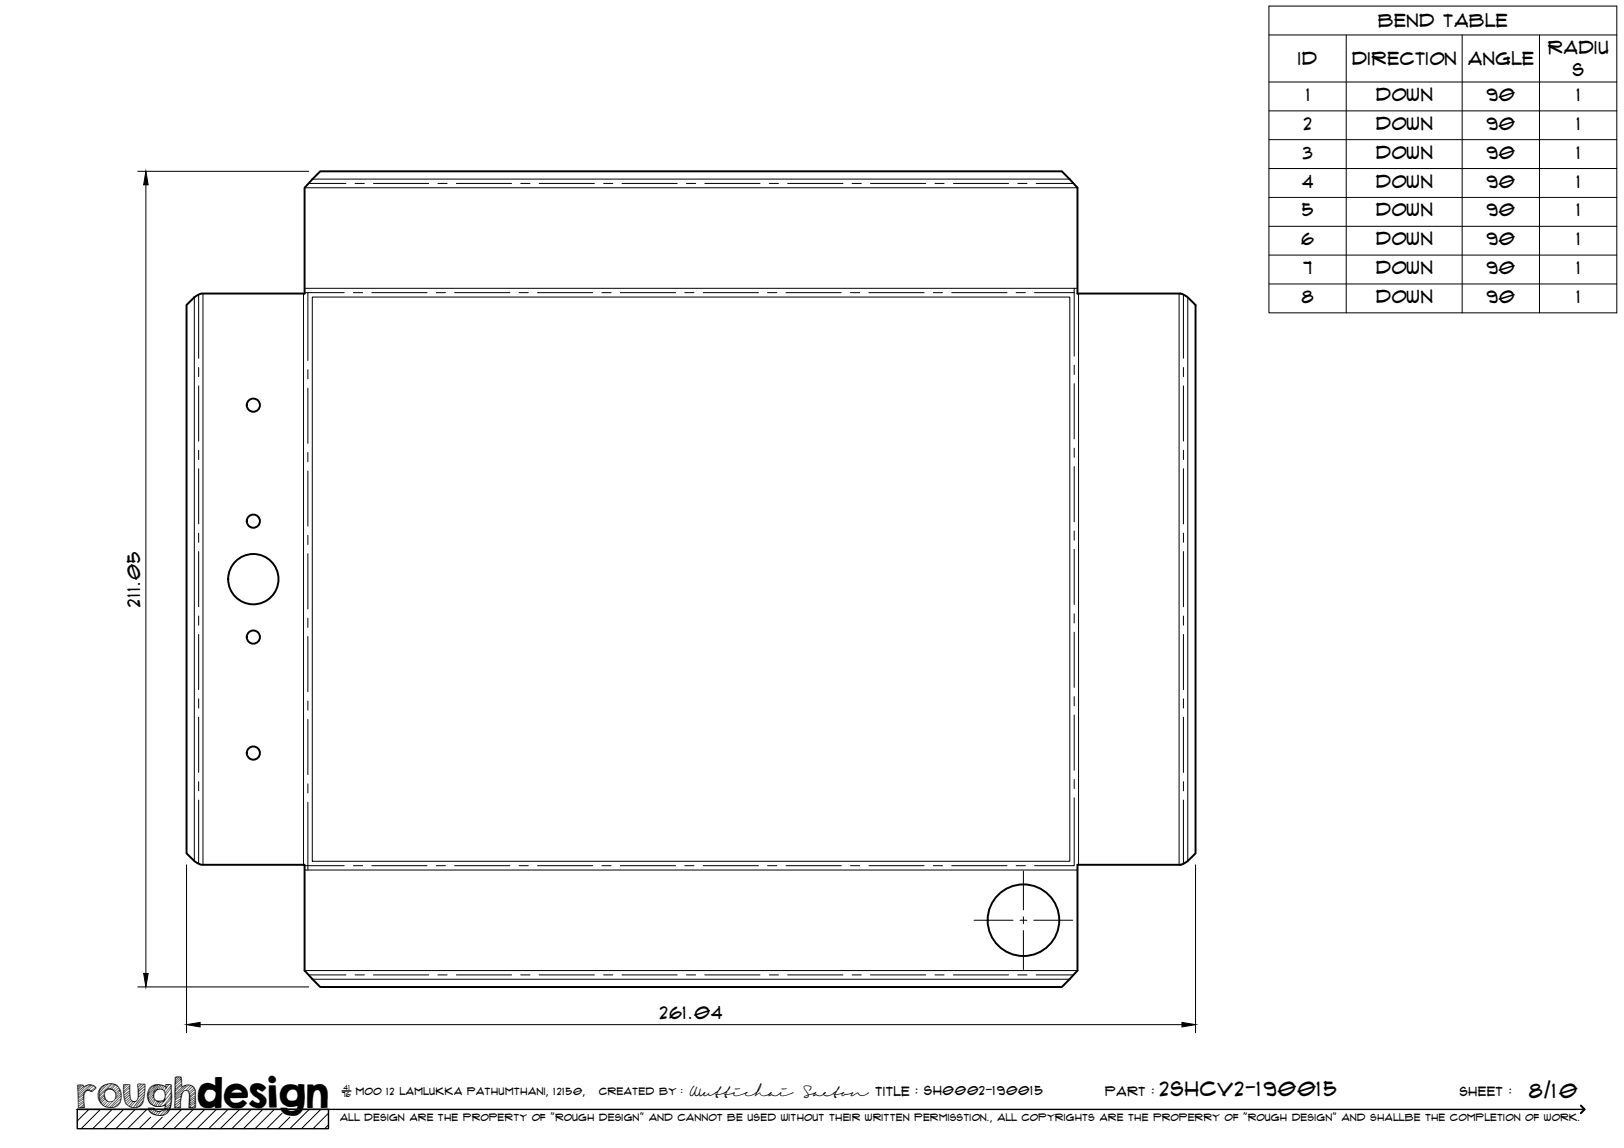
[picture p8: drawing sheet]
<svg xmlns="http://www.w3.org/2000/svg" width="420mm" height="297mm" viewBox="0 0 420 297" stroke-linecap="round" stroke-linejoin="round" font-family="sans-serif">
<!-- layer: Visible -->
<g fill="none" stroke="#000" stroke-width=".51">
<path d="M48.3 78.9l2.1-2.1 1.8-.8h26.6v-27.4l4-4.3h191.9l4.1 4.3v27.4h26.6l1.8 .8 2.1 2.1v141.9l-2.1 2.1-1.8 .9h-26.6v27.3l-4.1 4.3h-191.9l-4-4.3v-27.3h-26.6l-1.8-.9-2.1-2.1z"/>
<circle cx="65.5" cy="104.8" r="1.7"/>
<circle cx="65.5" cy="134.8" r="1.7"/>
<circle cx="65.5" cy="149.9" r="6.5"/>
<circle cx="65.5" cy="164.8" r="1.7"/>
<circle cx="65.5" cy="194.9" r="1.7"/>
<circle cx="264.8" cy="238.1" r="9.3"/>
</g>
<!-- layer: Bend Center -->
<g fill="none" stroke="#000" stroke-width=".26">
<path d="M79.8 47.5h9.7M91.9 47.5h2.4M96.6 47.5h14.3M113.3 47.5h2.4M118.1 47.5h14.3M134.7 47.5h2.4M139.5 47.5h14.3M156.2 47.5h2.3M160.9 47.5h14.3M177.6 47.5h2.4M182.4 47.5h14.2M199 47.5h2.4"/>
<path d="M203.8 47.5h14.3M220.5 47.5h2.3M225.2 47.5h14.3M241.9 47.5h2.4M246.7 47.5h14.2M263.3 47.5h2.4M268.1 47.5h9.6M51.4 76.2v16.5M78.8 75.7h10.2M79.7 75.7v17.6M91.4 75.7h2.4M96.2 75.7h14.3"/>
<path d="M112.9 75.7h2.4M117.6 75.7h14.3M134.3 75.7h2.4M139.1 75.7h14.3M155.7 75.7h2.4M160.5 75.7h14.3M177.2 75.7h2.3M181.9 75.7h14.3M198.6 75.7h2.4M203.3 75.7h14.4M220 75.7h2.4M224.8 75.7h14.3"/>
<path d="M241.5 75.7h2.3M246.2 75.7h14.3M262.9 75.7h2.4M267.7 75.7h10.2M277.9 74.6v17.5M306.2 76.2v16.5M51.4 95.1v2.4M51.4 99.9v14.2M79.7 95.7v2.3M277.9 94.5v2.4M277.9 99.3v14.3M306.2 95.1v2.4"/>
<path d="M306.2 99.9v14.2M51.4 116.5v2.4M79.7 100.4v14.3M79.7 117.1v2.4M277.9 116v2.3M306.2 116.5v2.4M51.4 121.3v14.3M51.4 138v2.3M79.7 121.8v14.3M79.7 138.5v2.4M277.9 120.7v14.3M277.9 137.4v2.4"/>
<path d="M306.2 121.3v14.3M306.2 138v2.3M51.4 142.7v14.3M51.4 159.4v2.4M79.7 143.3v14.3M79.7 159.9v2.4M277.9 142.1v14.3M277.9 158.8v2.4M306.2 142.7v14.3M306.2 159.4v2.4M51.4 164.2v14.2M79.7 164.7v14.3"/>
<path d="M277.9 163.6v14.3M306.2 164.2v14.2M51.4 180.8v2.4M51.4 185.6v14.3M79.7 181.4v2.4M79.7 186.1v14.3M277.9 180.2v2.4M277.9 185v14.3M306.2 180.8v2.4M306.2 185.6v14.3M51.4 202.3v2.3M51.4 207v16.5"/>
<path d="M79.7 202.8v2.4M79.7 207.6v17.5M277.9 206.4v17.6h-10.2M277.9 201.7v2.4M306.2 202.3v2.3M306.2 207v16.5M78.8 224h10.2M91.4 224h2.4M96.2 224h14.3M112.9 224h2.4M117.6 224h14.3M134.3 224h2.4"/>
<path d="M139.1 224h14.3M155.7 224h2.4M160.5 224h14.3M177.2 224h2.3M181.9 224h14.3M198.6 224h2.4M203.3 224h14.4M220 224h2.4M224.8 224h14.3M241.5 224h2.3M246.2 224h14.3M262.9 224h2.4"/>
<path d="M79.8 252.3h9.7M91.9 252.3h2.4M96.6 252.3h14.3M113.3 252.3h2.4M118.1 252.3h14.3M134.7 252.3h2.4M139.5 252.3h14.3M156.2 252.3h2.3M160.9 252.3h14.3M177.6 252.3h2.4M182.4 252.3h14.2M199 252.3h2.4"/>
<path d="M203.8 252.3h14.3M220.5 252.3h2.3M225.2 252.3h14.3M241.9 252.3h2.4M246.7 252.3h14.2M263.3 252.3h2.4M268.1 252.3h9.6"/>
</g>
<!-- layer: Visible Narrow -->
<g fill="none" stroke="#000" stroke-width=".26">
<path d="M78.8 48.6h200M80.9 46.3h195.8M50.3 76.9v145.9M52.5 76v147.8M78.5 76v147.8M78.8 74.6h200M80.8 76.9h196v145.9h-196zM279 76v147.8M305.1 76v147.8M307.3 76.9v145.9M78.8 225.1h200M78.8 251.1h200"/>
<path d="M80.9 253.4h195.8"/>
</g>
<!-- layer: TitleBlock -->
<path d="M20 287h65v5h-65zM20 287h390M88.5 282.3h2.3" fill="none" stroke="#000" stroke-width=".36"/>
<path d="M409 286.1l1 .9-1 1" fill="none" stroke="#000" stroke-width=".51"/>
<g fill="none" stroke="#000" stroke-width=".26">
<path d="M23 287l-3 3.1M26 287l-5 5M29 287l-5 5M32 287l-5 5M35 287l-5 5M38 287l-5 5M39 289.1l-3 2.9M42 289.1l-3 2.9M47 287l-5 5M50 287l-5 5M53 287l-5 5M56 287l-5 5"/>
<path d="M59 287l-5 5M62 287l-5 5M65 287l-5 5M68 287l-5 5M71 287l-5 5M73 288l-4 4M75 289.1l-3 2.9M80 287l-5 5M83 287l-5 5M85 288l-4 4M85 291l-1 1"/>
</g>
<!-- layer: Bend Tables -->
<g fill="none" stroke="#000" stroke-width=".26">
<path d="M328.3 1.6h90v79.3h-90zM328.3 9h90M348.3 9v71.9M378.3 9v71.9M398.3 9v71.9M328.3 21.2h90M328.3 28.7h90M328.3 36.1h90M328.3 43.6h90M328.3 51.1h90M328.3 58.6h90M328.3 66h90"/>
<path d="M328.3 73.5h90"/>
</g>
<!-- layer: Smart Centers -->
<path d="M252 238.1h10.1M263.9 238.1h1.8M264.8 225.4v10M264.8 237.2v1.8M267.4 238.1h10.1M264.8 240.8v10.1" fill="none" stroke="#000" stroke-width=".26"/>
<!-- layer: FD_Dimensions -->
<path d="M35.6 44.3h44.3M37.7 47.8v204.1M48.3 223.8v43.4M309.3 223.8v43.4M35.6 255.4h44.3M51.8 265.1h254" fill="none" stroke="#000" stroke-width=".26"/>
<path d="M37.7 44.3l.6 3.5h-1.1zM37.2 251.9h1.1l-.6 3.5zM48.3 265.1l3.5-.6v1.2zM305.8 264.5l3.5 .6-3.5 .6z" fill="#000" stroke="#000" stroke-width=".26"/>
<text font-size="9.7" x="19.9" y="286.8">roughdesign</text>
<g font-size="5.3">
<text x="300.1" y="283.6">2SHCV2-190015</text>
<text x="395.6" y="284">8/10</text>
</g>
<g font-size="4.6">
<text x="356.6" y="7">Bend Table</text>
<text x="335.9" y="16.9">ID</text>
<text x="349.8" y="16.8">Direction</text>
<text x="379.8" y="16.9">Angle</text>
<text x="400.5" y="13.9">Radiu</text>
<text x="406.9" y="19.8">s</text>
<text x="338" y="26.1">1</text>
<text x="356" y="26.1">Down</text>
<text x="384.6" y="26.1">90</text>
<text x="408" y="26.1">1</text>
<text x="337.3" y="33.6">2</text>
<text x="356" y="33.6">Down</text>
<text x="384.6" y="33.6">90</text>
<text x="408" y="33.6">1</text>
<text x="337.1" y="41">3</text>
<text x="356" y="41.1">Down</text>
<text x="384.6" y="41">90</text>
<text x="408" y="41">1</text>
<text x="336.9" y="48.5">4</text>
<text x="356" y="48.5">Down</text>
<text x="384.6" y="48.5">90</text>
<text x="408" y="48.5">1</text>
<text x="336.9" y="56">5</text>
<text x="356" y="56">Down</text>
<text x="384.6" y="56">90</text>
<text x="408" y="56">1</text>
<text x="336.7" y="63.4">6</text>
<text x="356" y="63.5">Down</text>
<text x="384.6" y="63.4">90</text>
<text x="408" y="63.4">1</text>
<text x="337.2" y="70.9">7</text>
<text x="356" y="70.9">Down</text>
<text x="384.6" y="70.9">90</text>
<text x="408" y="70.9">1</text>
<text x="336.8" y="78.4">8</text>
<text x="356" y="78.4">Down</text>
<text x="384.6" y="78.4">90</text>
<text x="408" y="78.4">1</text>
<text x="36.3" y="156.9" transform="rotate(-90 36.3 156.9)">211.05</text>
<text x="170.7" y="263.6">261.04</text>
</g>
<g font-size="3.4">
<text x="178.3" y="283.5">Wuttichai</text>
<text x="208.1" y="283.5">Saeton title : SH0002-190015</text>
</g>
<g font-size="3.3">
<text x="286" y="283.5">Part :</text>
<text x="377.7" y="283.5">sheet :</text>
</g>
<g font-size="2.7">
<text x="92.1" y="283.3">moo 12 Lamlukka pathumthani, 12150,</text>
<text x="155" y="283.3">created by :</text>
</g>
<text font-size="2.6" x="88" y="290.1">all design are the property of &quot;rough design&quot; and cannot be used without their written permisstion., all copyrights are the properry of &quot;rough design&quot; and shallbe the completion of work.</text>
<g font-size="1.9">
<text x="88.5" y="283.9">76</text>
<text x="88.9" y="282.1">41</text>
</g>
</svg>
